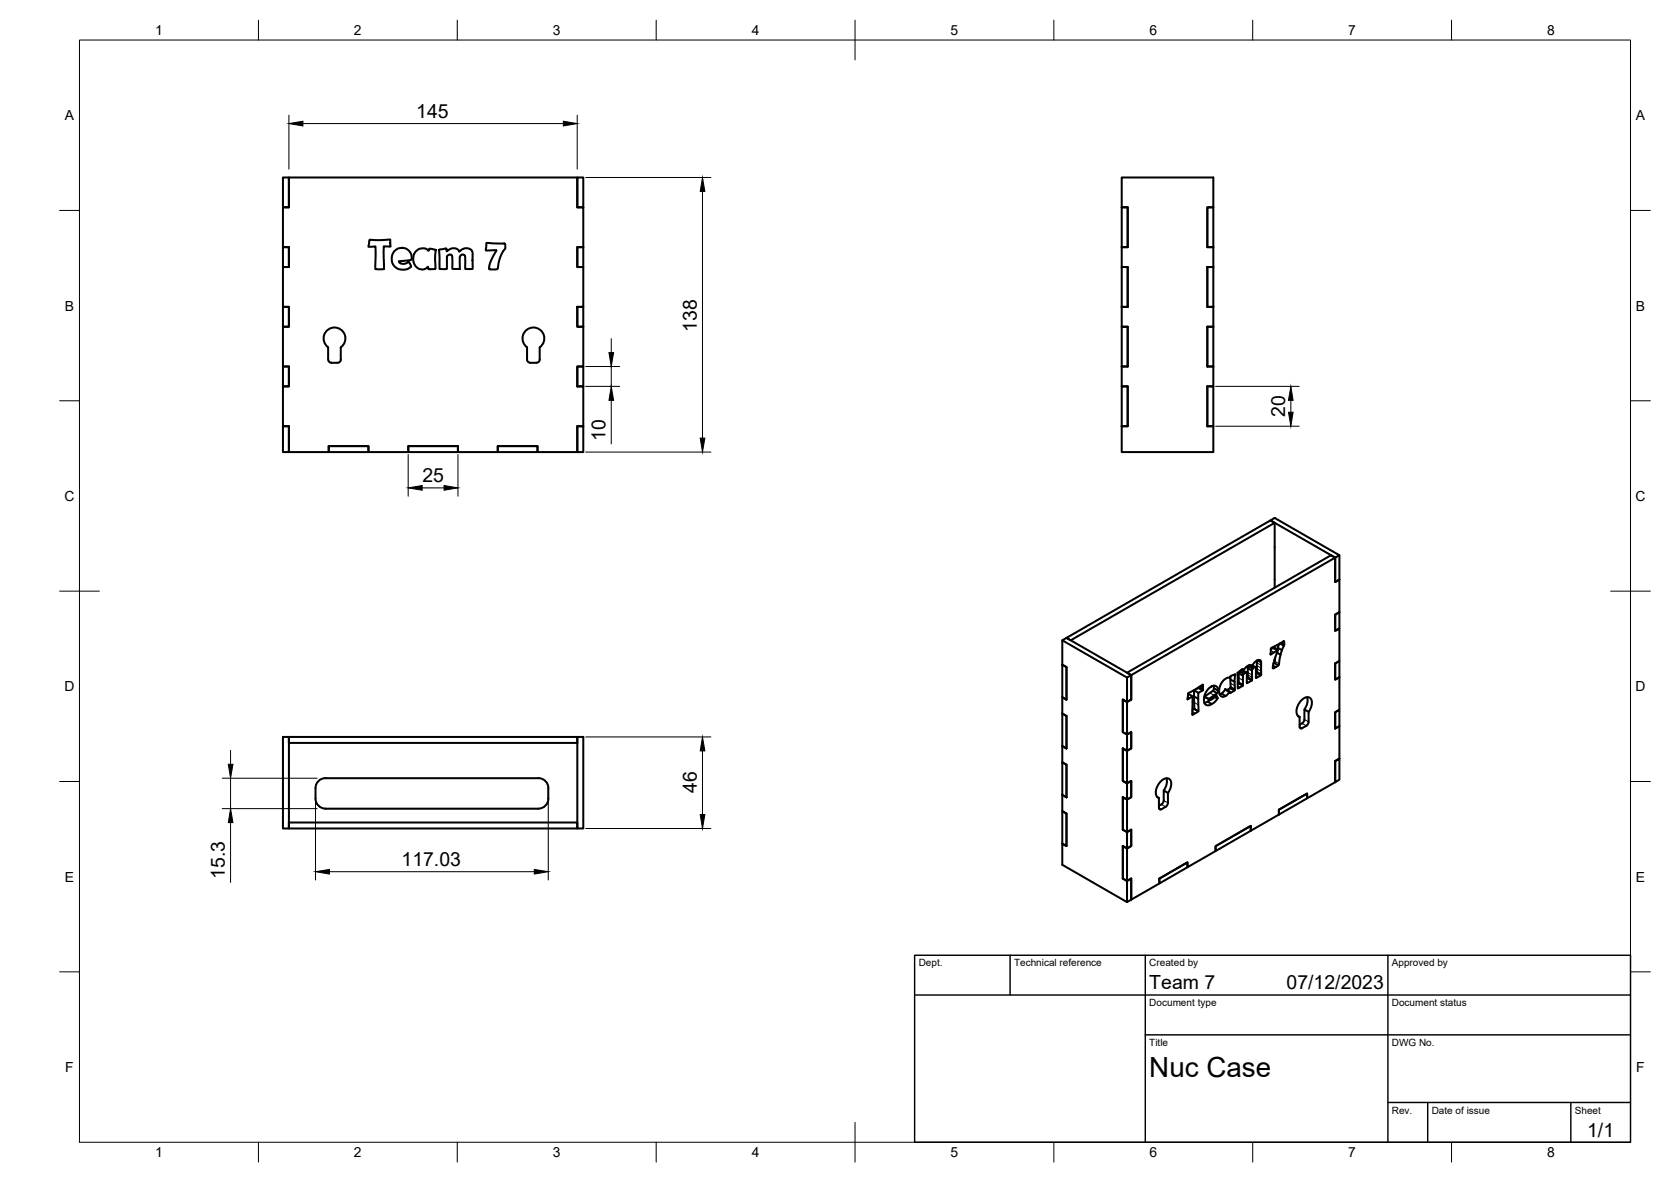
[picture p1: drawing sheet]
<svg xmlns="http://www.w3.org/2000/svg" width="420mm" height="297mm" viewBox="0 0 420 297" stroke-linecap="round" stroke-linejoin="round" font-family="sans-serif">
<!-- layer: Visible -->
<g fill="none" stroke="#000" stroke-width=".51">
<path d="M71.1 44.6h1.5v7.5h-1.5zM145.2 44.6h1.5v7.5h-1.5zM282 52.1v-7.5h23.1v7.5h-1.5v10h1.5h-1.5v-10h1.5v55M282 52.1h1.5v10h-1.5M282 52.1v10M71.1 62.1h1.5v5h-1.5zM71.1 77.1h1.5v5h-1.5zM93 60.2h5.1l.1 1.7h-1.7v5.7l-2.1-.1v-5.6l-1.8 .1zM99.2 63.1l.8-.6 1.1-.2 1.1 .2 .5 .4 .7 1.1 .1 1.2-.3 .2-2.9 .2 .2 .5 .8 .2 .8-.1 .6-.4 .6 1a1.78 1.78 0 0 1-1.6 1l-1.6-.2-.8-.6-.5-.6-.3-1.7 .2-.9zM104.5 63.2l.8-.6 .7-.2h.9l.8 .6 .2-.3a.39 .39 0 0 1 .3-.3 .39 .39 0 0 1 .4 .2l1 .2-.2 2.2 .1 2.5-.2 .1-1.5 .1-.2-.7-.7 .6-.7 .1-.6-.1-.8-.4-.6-.8-.3-1.3 .2-1.2zM110.4 62.8l1.4-.3a.39 .39 0 0 1 .5 0 .39 .39 0 0 1 0 .5l1.6-.6h.7l.7 .5a.31 .31 0 0 0 .3 .3 .31 .31 0 0 0 .3-.3l.7-.4 .9-.1 .8 .3 .4 .5 .2 4.2-.2 .2h-1a.46 .46 0 0 1-.7-.2v-2.8l-.2-.5-.6-.1-.5 .4-.1 3.1-1.8 .1-.1-3.2-.2-.3-.3-.1-.5 .1-.3 .4v3.1h-1.9zM122.3 61.1l4.5 .1 .2 .2 .1 1-.8 1.1-.6 1.3-.5 2.7a.66 .66 0 0 1-1 .2l-1.1-.1-.1-.7 .7-1.9 1.1-2.1h-2.6z"/>
<path d="M145.2 62.1h1.5v5h-1.5zM145.2 77.1h1.5v5h-1.5zM282 62.1v5h1.5v10M282 77.1h1.5M283.5 77.1v-10h-1.5v15h1.5v10M303.6 67.1v10h1.5h-1.5zM303.6 67.1h1.5M71.1 92.1h1.5v5h-1.5zM82.5 87.3v3.1M82.5 87.3a2.74 2.74 0 0 1-.4-4.1 2.74 2.74 0 0 1 4 0 2.74 2.74 0 0 1-.4 4.1M82.5 90.4a.79 .79 0 0 0 .8 .8M85.7 87.3v3.1"/>
<path d="M85.7 90.4a.79 .79 0 0 1-.8 .8h-1.6M132.5 90.4a.83 .83 0 0 0 .8 .8h1.6a.79 .79 0 0 0 .8-.8M132.5 87.3v3.1M132.5 87.3a2.74 2.74 0 0 1-.4-4.1 2.74 2.74 0 0 1 4.1 0 2.74 2.74 0 0 1-.5 4.1M135.7 87.3v3.1M145.2 97.1v-5h1.5v-10h-1.5v-5h1.5v-10h-1.5v-5h1.5v-10h-1.5v-7.5h-72.6v7.5h-1.5v10h1.5v5h-1.5v10h1.5v5h-1.5v10h1.5v5h-1.5v10h1.5v6.5h10.1v-1.5h9.9v1.5h10.1v-1.5h12.4v1.5h10.1v-1.5h9.9v1.5h10.1M145.2 97.1h1.5v10h-1.5v6.5M145.2 92.1h1.5v5h-1.5zM282 92.1v5h1.5v10h-1.5M282 97.1h1.5v10h-1.5zM282 92.1v-10h1.5v10M282 92.1h1.5"/>
<path d="M305.1 97.1h-1.5v10h1.5M305.1 82.1h-1.5v10h1.5M71.1 107.1h1.5v6.5h-1.5zM82.7 112.1h9.9v1.5h-9.9zM102.7 112.1h12.4v1.5h-12.4zM125.2 112.1h9.9v1.5h-9.9zM145.2 107.1h1.5v6.5h-1.5zM282 107.1v6.5h23.1v-6.5M319.4 130.8l1.1-.6 16.3 9.3-1.1 .6zM320.5 131.4l-51.3 29.5-1-.6 51.2-29.5 1.1 .6v16.3M336.8 139.5v6.2l-1.1 .6v-6.2l-1-.6-51.3 29.6 1 .6-16.2-9.4-1.1 .6 16.3 9.4M335.7 154.5l1.1-.7v4.1l-1.1 .6z"/>
<path d="M267.1 167.1l1.1 .5v8.2l-1.1-.6 1.1 .6v-8.2zM267.1 175.2v4.1l1.1 .6v8.2M267.1 160.9v14.3M282.3 175.8l1.1 .6-1.1-.6v8.2zM283.4 170.3l1-.6v6.1l-1 .6zM298.6 175.7h.1M298.7 174.4l1.1 .6M298.8 174.2l3.7-2.2v1.4l-1.2 .7v4.7l-1.4 .8-.1-4.6-1.2 .8zM299.8 179.5l.1 .1M300.2 173.5l1.1 .6M300.2 175l1.1 .6M300.3 178.1l1 .7"/>
<path d="M301.3 172.9l1.1 .6M301.4 172.7l-1.2 .8 .1 4.6-.5 .4M301.4 172.8l1.1 .6M301.9 172.4l.6 .4M302.4 172.1h.1M302.9 175l1.1 .6M303.6 176.3l1.1 .6M303.9 173l.9-.6 .7-.1 .6 .4 .2 1-.3 .5-2 1.4 .1 .3 .5-.1 1.1-1 .5 .6-.2 .4-.7 .8-1.4 .7a1.08 1.08 0 0 1-1.2-1.2l.2-1.4zM304.3 175.9l-1.5 .7M305 173.6l1 .6M305.1 172.3l.1 .8-.1 .4-2.2 1.5 1.2 .8M305.2 173l1.1 .6"/>
<path d="M305.4 175.2l.7 .4M305.5 175.1l.7 .3M305.6 174.8l.4 .2M307.1 174.3l1.1 .6M307.6 171l1.3-.7a.34 .34 0 0 0 .4 0 .34 .34 0 0 0 .1-.4l1.2-.4-.1 3.9-1.2 .8-.1-.4-1 1.1-.8 .2a1.56 1.56 0 0 1-.8-2.2l.4-1zM308 173.3l1.1 .6M309.2 173.8l-1.1-.6-.6 .8-.8 .5M309.2 170.4h.1M309.2 174.1l.1 .1M309.3 172.9l1.1 .7M309.4 170.8l1 .6M309.4 170v1.9a1.06 1.06 0 0 1-.9 1.5"/>
<path d="M309.4 172.7l1.1 .6M310.4 169.6l.1 .1M310.5 169.5l.1 .1M311.3 169l.9-.7a.19 .19 0 0 1 .3-.1 .19 .19 0 0 1 0 .3v.2l.6-.9 .8-.6h.5l.3 .3 .9-1.2 .9-.5a.52 .52 0 0 1 .6 .7l-.1 3.2-1.2 .6-.1-2.6-.3-.1-.4 .4a2.16 2.16 0 0 0-.2 1.9v1l-1.3 .8v-2.6l-.1-.1h-.4l-.5 .8v2.5l-1.3 .7-.1-3.9zM311.4 171.7l1.1 .6M311.5 169.2l1 .6M311.5 171.5l1 .6M311.7 168.7l1 .6M311.7 168.7l-.2 .4v2.5l-.3 .2M312.1 168.4l1 .6M312.2 168.3l.3 .1M312.6 168.5l.8 .5"/>
<path d="M313.5 171.6l.1 .1M313.7 170.4l1 .6M313.8 167.9l1 .6M313.8 170.2l1 .6M313.9 167.5l1.1 .5M314.7 167.5l-.5-.3-.2 .2a2.1 2.1 0 0 0-.2 1.9v1l-.3 .2M314.8 167.4l.6 .3M314.9 167.2l.8 .4M315.8 170.3l.1 .1M315.9 169.1l1.1 .6M316 166l.1 2.9-.3 .3M316.1 168.9l1 .6"/>
<path d="M316.2 166l.9 .5M319.4 164.4l.1 .1M319.5 163.2l.8-.4 1.1 .6M319.6 162.9l3.3-1.7a2.82 2.82 0 0 1-.6 2.2l-.5 1.7-.3 2-1.4 .9 .1-1.2 1.2-3.4-2 1.1zM320.1 167.3l.7 .3M320.1 162.8l1.1 .6M320.4 166.6l1 .6M320.5 162.4v.5M320.5 165.6v.8M320.7 165.2l-.2 1.2-.3 .4M321.1 164l.9 .5M321.3 162.8l1 .6"/>
<path d="M321.7 161.8l-.6 1.5M321.8 161.7l1 .6M322.1 161.6l.8 .4M322.7 161.2l.2 .1M326.3 179.9l.5 .3v2.5M328.6 175.2l.1 1.5-.7 1.6M329.1 178.9a2.64 2.64 0 0 0 .2-3.6 3 3 0 0 0-3.2 2.8 1.65 1.65 0 0 0 .7 2.1M335.7 166.7l1.1-.6v4.1l-1.1 .6zM335.7 179l1.1-.6v4.1l-1.1 .6zM71.1 185.2h1.5v23h-1.5zM72.6 185.2h72.6v1.5h-72.6zM135.4 195.6l-53.6-.1a2.51 2.51 0 0 0-2.5 2.6 5 5 0 0 0 .6 4.2 2.5 2.5 0 0 0 1.9 .9h53.6"/>
<path d="M135.4 195.5a2.51 2.51 0 0 1 2.5 2.6 5.1 5.1 0 0 1-.6 4.2 2.5 2.5 0 0 1-1.9 .9M145.2 185.2h1.5v23h-1.5zM267.1 199.8v4l1.1 .7v8.1l-1.1-.6M267.1 199.8v-8.2l1.1 .6v8.2M267.1 199.8l1.1 .6M267.1 187.5l1.1 .6M268.2 188.1v-8.2l-1.1-.6v12.3l1.1 .6v8.2M282.3 188.1v8.1l1.1 .7v4l-1.1-.6M282.3 184l1.1 .6 1-.6v4.1l-1 .6-1.1-.6M282.3 188.1v8.1l1.1 .7 1-.7v4.1l-1 .6-1.1-.6M282.3 184l1.1 .6v4.1l-1.1-.6M293.3 195.6v1.4l-.7 1.6"/>
<path d="M293.7 199.2v2.6l-.2 .5-.4 .4M293.7 199.2l-1.1-.5v2.7a1.73 1.73 0 0 1-1.2 1.1M293.7 199.3a2.64 2.64 0 0 0 .2-3.6 3 3 0 0 0-3.2 2.8 1.65 1.65 0 0 0 .7 2M326.8 182.7l.2 .4 .4-.1M327.4 181.8l-.6 .3M327.4 181.8l.4-.5 .2-.5v-2.5l1 .6v2.5l-.1 .6-.4 .4M328.5 182.4l-1.2 .6M335.7 183.1v-4.1l1.1-.6v-8.2l-1.1 .6v-4.1l1.1-.6v-8.2l-1.1 .6v-4l1.1-.7v-8.1l-1.1 .6v-6.2l-51.3 29.6v6.1l-1 .6v8.2l1-.6v4.1l-1 .6v8.2l1-.7v4.1l-1 .6v8.2l1-.6v4.1l-1 .6v8.2l1-.6v5.3l7.1-4.1v-1.2l7.1-4.1v1.2l7-4v-1.3l8.9-5.1v1.3l7.1-4.1v-1.2l7.1-4.1v1.2l7-4M335.7 183.1l1.1-.6v8.1l-1.1 .6v5.4M335.7 191.2l1.1-.6v5.3l-1.1 .7zM72.6 206.7h72.6v1.5h-72.6zM267.1 212v5.3l16.3 9.4 1-.6v-5.3l-1 .6-1.1-.6"/>
<path d="M267.1 203.8l1.1 .7v8.1l-1.1-.6zM282.3 208.5l1.1 .6 1-.6v4.1l-1 .6-1.1-.6M282.3 208.5l1.1 .6v4.1l-1.1-.6M282.3 200.3v8.2M282.3 212.6v8.2M291 200.3l.4 .3v2.5M291.4 203.1l.2 .3h.4M293.1 202.8l-1.1 .6M305.6 212.6l8.9-5.1v1.3l-8.9 5.1zM321.6 203.5l7.1-4.1v1.2l-7.1 4.1zM282.3 220.8l1.1 .6v5.3M291.5 220.8l7.1-4.1v1.2l-7.1 4.1z"/>
</g>
<!-- layer: Visible Narrow -->
<g fill="none" stroke="#000" stroke-width=".25">
<path d="M299.8 178.8l.8 .4M300.2 178.2l1 .6M300.2 176.5l1.1 .6M300.3 178l1 .6M301.6 172.6l.9 .5M302.1 172.3l.4 .2M304.2 174.1l1.1 .6M309.4 171.7l1.1 .6M311.2 172.3l.7 .4M311.2 172.9l.1 .1M311.3 171.8l1.1 .6M311.5 170.4l1 .6"/>
<path d="M313.8 169l1 .6M313.8 169.6l1 .6M315.8 169.7l.6 .4M316 167.3l1.1 .6M316 168.1l1.1 .6M316 166.6l1.1 .6M319.5 163.5l.9 .4M320 167.7l.3 .2M320.5 166.2l1.1 .6M326.8 182.7l.5 .3M327.4 181.8l1.1 .6M328 180.8l1 .6"/>
<path d="M291.4 203.1l.6 .3M292 202.1l1.1 .7M292.6 201.2l1.1 .6"/>
</g>
<!-- layer: BORDER -->
<g fill="none" stroke="#000" stroke-width=".25">
<path d="M20 10.1h390v276.9h-390zM65 5.1v5M115 5.1v5M165 5.1v5M215 5.1v10M265 5.1v5M315 5.1v5M365 5.1v5M15 52.9h5M410 52.9h5M15 100.7h5M410 100.7h5"/>
<path d="M15 148.6h10M405 148.6h10M15 196.4h5M410 196.4h5M15 244.2h5M410 244.2h5M65 287v5M115 287v5M165 287v5M215 282.1v9.9M265 287v5M315 287v5"/>
<path d="M365 287v5"/>
</g>
<!-- layer: TITLEBLOCK -->
<path d="M230 240.1h180v46.9h-180zM230 250h180M254 240.1v9.9M288 240.1v46.9M349 240.1v46.9M288 260.1h122M349 277.1h61M359 277.1v9.9M395 277.1v9.9" fill="none" stroke="#000" stroke-width=".36"/>
<!-- layer: FD_Dimensions -->
<g fill="none" stroke="#000" stroke-width=".25">
<path d="M72.6 29v13.5M76.2 31.1h65.4M145.1 29v13.5M147.3 44.6h31.5M176.6 48.1v62M147.3 97.1h8.5M147.3 92.1h8.5M153.7 85.1v3.5M153.7 92.1v5M305.7 97.1h21M102.6 114.2v10.5M115.1 114.2v10.5"/>
<path d="M147.3 113.6h31.5M153.7 100.6v11M305.7 107.1h21M324.6 100.6v3M106.2 122.6h5.5M55.9 195.6h23.8M58 188.6v3.5M58 195.6v7.6M147.3 185.2h31.5M176.6 188.7v16M55.9 203.2h23.8M58 206.7v15.1"/>
<path d="M79.3 200.2v21M82.8 219.1h51.5M137.9 200.2v21M147.3 208.2h31.5"/>
</g>
<g fill="#000" stroke="#000" stroke-width=".25">
<path d="M72.6 31.1l3.6-.6v1.2zM141.6 30.5l3.5 .6-3.5 .6zM176.6 44.6l.6 3.5h-1.1zM153.1 88.6h1.2l-.6 3.5zM153.7 97.1l.6 3.5h-1.2zM176.1 110.1h1.1l-.6 3.5zM324 103.6h1.1l-.5 3.5zM324.6 97.1l.5 3.5h-1.1zM102.6 122.6l3.6-.6v1.2zM111.7 122l3.4 .6-3.4 .6zM57.4 192.1h1.2l-.6 3.5zM176.6 185.2l.6 3.5h-1.1z"/>
<path d="M58 203.2l.6 3.5h-1.2zM79.3 219.1l3.5-.6v1.2zM134.3 218.5l3.6 .6-3.6 .6zM176.1 204.7h1.1l-.6 3.5z"/>
</g>
<text font-size="7" x="289" y="270.6">Nuc Case</text>
<g font-size="4.9">
<text x="104.6" y="29.6">145</text>
<text x="175.2" y="83.3" transform="rotate(-90 175.2 83.3)">138</text>
<text x="323.1" y="104.8" transform="rotate(-90 323.1 104.8)">20</text>
<text x="152.2" y="110.7" transform="rotate(-90 152.2 110.7)">10</text>
<text x="106.2" y="121.1">25</text>
<text x="175.2" y="199.3" transform="rotate(-90 175.2 199.3)">46</text>
<text x="56.5" y="220.9" transform="rotate(-90 56.5 220.9)">15.3</text>
<text x="101" y="217.6">117.03</text>
<text x="289" y="248.5">Team 7</text>
<text x="323.5" y="248.5">07/12/2023</text>
<text x="399.1" y="285.7">1/1</text>
</g>
<g font-size="3.5">
<text x="39" y="8.8">1</text>
<text x="89" y="8.8">2</text>
<text x="139" y="8.8">3</text>
<text x="189" y="8.8">4</text>
<text x="239" y="8.8">5</text>
<text x="289" y="8.8">6</text>
<text x="339" y="8.8">7</text>
<text x="389" y="8.8">8</text>
<text x="16.3" y="30.2">A</text>
<text x="411.3" y="30.2">A</text>
<text x="16.3" y="78">B</text>
<text x="411.3" y="78">B</text>
<text x="16.2" y="125.9">C</text>
<text x="411.2" y="125.9">C</text>
<text x="16.2" y="173.7">D</text>
<text x="411.2" y="173.7">D</text>
<text x="16.3" y="221.6">E</text>
<text x="411.3" y="221.6">E</text>
<text x="16.4" y="269.4">F</text>
<text x="411.4" y="269.4">F</text>
<text x="39" y="290.8">1</text>
<text x="89" y="290.8">2</text>
<text x="139" y="290.8">3</text>
<text x="189" y="290.8">4</text>
<text x="239" y="290.8">5</text>
<text x="289" y="290.8">6</text>
<text x="339" y="290.8">7</text>
<text x="389" y="290.8">8</text>
</g>
<g font-size="2.5">
<text x="231" y="242.9">Dept.</text>
<text x="255" y="242.9">Technical reference</text>
<text x="289" y="242.9">Created by</text>
<text x="350" y="242.9">Approved by</text>
<text x="289" y="252.8">Document type</text>
<text x="350" y="252.8">Document status</text>
<text x="289" y="262.9">Title</text>
<text x="350" y="262.9">DWG No.</text>
<text x="350" y="279.9">Rev.</text>
<text x="360" y="279.9">Date of issue</text>
<text x="396" y="279.9">Sheet</text>
</g>
</svg>
